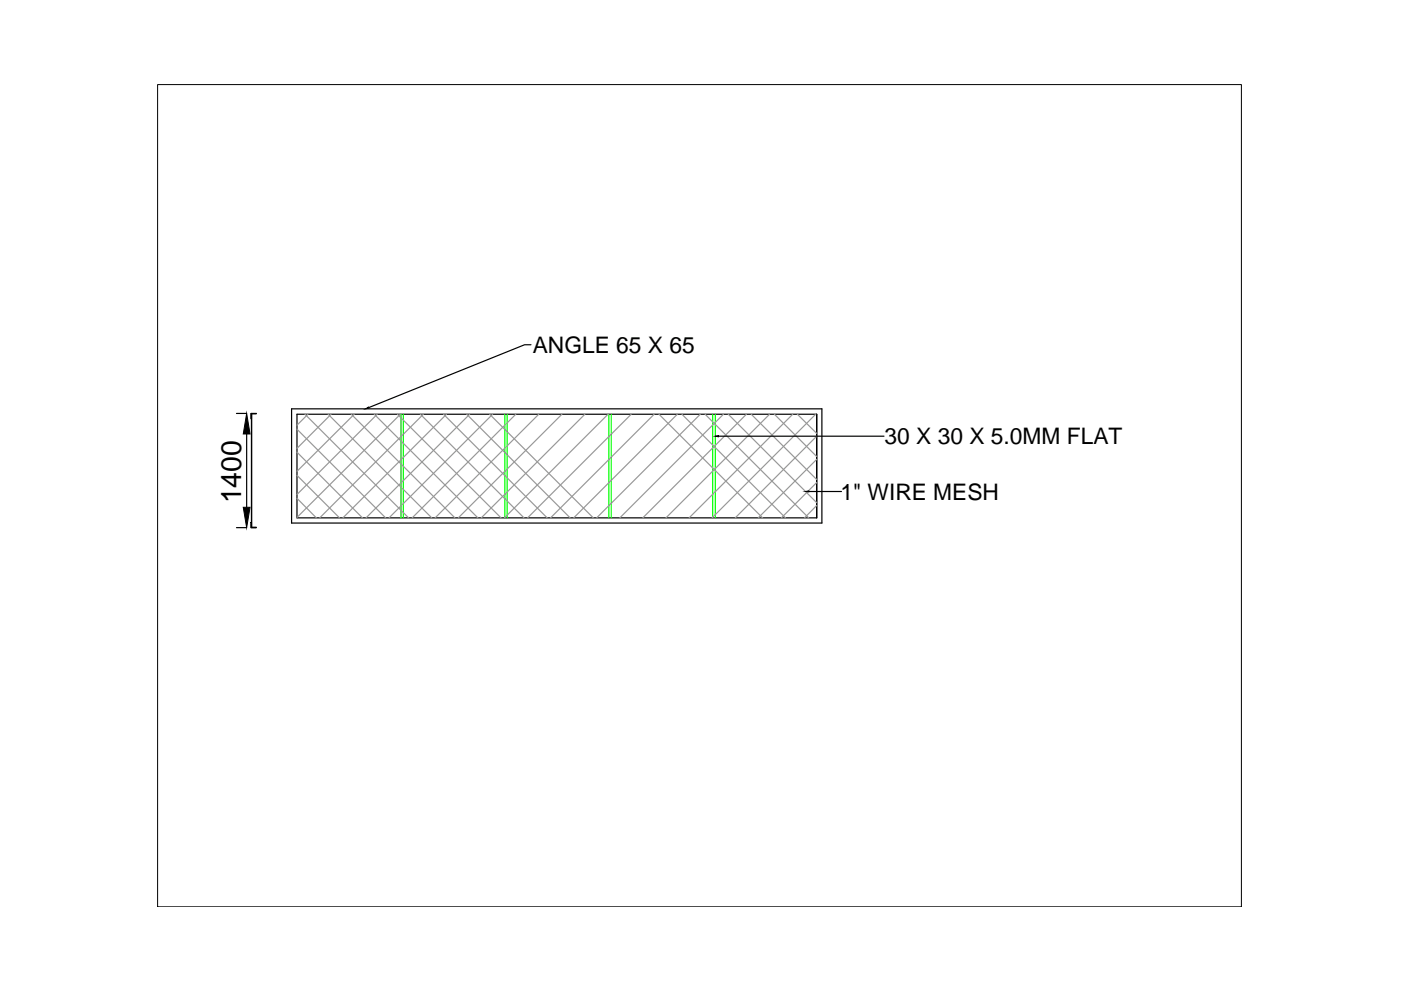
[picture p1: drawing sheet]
<svg xmlns="http://www.w3.org/2000/svg" width="297mm" height="210mm" viewBox="0 0 297 210" stroke-linecap="round" stroke-linejoin="round" font-family="sans-serif">
<!-- layer: 0 -->
<path d="M112.6 73.1h-1.4l-33 13.3M50.1 87.7h2M52.3 92v15.6M53.2 87.7h1.1h-1v1.1zM53.3 87.7v24.1l.1-24.1M61.8 86.7h112.5v24.2h-112.5zM63 87.8h110.2v22h-110.2zM152.3 92.5h35.1M50.1 111.9h2M53.2 110.8l.1 1 1 .1h-1.1zM53.2 111.9h1.1M171.5 104.2h6.9" fill="none" stroke="#000" stroke-width=".25"/>
<path d="M52.3 87.7l.7 4.3h-1.4zM77.5 86.7l.6-.4 .1 .2zM151.7 92.5l.6-.1v.2zM51.6 107.6h1.4l-.7 4.3zM170.8 104.2l.7-.1v.2z" fill="#000" stroke="#000" stroke-width=".21"/>
<path d="M85 87.8v22M85.5 87.8v22M107 87.8v22M107.5 87.8v22M129.1 87.8v22M129.6 87.8v22M151.1 87.8v22M151.7 87.8v22" fill="none" stroke="#0f0" stroke-width=".25"/>
<g fill="none" stroke="#989898" stroke-width=".25">
<path d="M63 95.9l13.8 13.9M63 91l18.8 18.8M64.7 87.8l21.9 22M65.3 87.8l-2.3 2.4M69.6 87.8l21.9 22M70.2 87.8l-7.2 7.3M74.5 87.8l21.9 22M75.1 87.8l-12.1 12.1M79.3 87.8l22 22M80 87.8l-17 17M84.3 87.8l21.9 22M84.9 87.8l-21.9 21.9"/>
<path d="M89.1 87.8l22 22M89.8 87.8l-22 22M94 87.8l22 22M94.7 87.8l-22 22M98.9 87.8l22 22M99.6 87.8l-22 22M103.8 87.8l22 22M104.5 87.8l-22 22M109.4 87.8l-22 22M114.2 87.8l-21.9 22M119.1 87.8l-21.9 22M124 87.8l-22 22"/>
<path d="M128.9 87.8l-22 22M133.8 87.8l-21.9 22M138.7 87.8l-22 22M139.7 87.8l22 22M143.6 87.8l-22 22M144.6 87.8l22 22M148.5 87.8l-22 22M149.5 87.8l22 22M153.4 87.8l-22 22M154.4 87.8l18.8 18.8M158.3 87.8l-22 22M159.3 87.8l13.9 13.9"/>
<path d="M163.2 87.8l-22 22M164.2 87.8l9 9M168.1 87.8l-22 22M169.1 87.8l4.1 4.1M172.9 87.8l-21.9 22M173.2 92.5l-17.3 17.3M173.2 97.4l-12.4 12.4M63 105.6l4.1 4.2M63 100.8l9 9M173.2 102.3l-7.5 7.5M173.2 107.2l-2.6 2.6"/>
</g>
<path d="M33.4 17.9h229.8v174.4h-229.8z" fill="none" stroke="#000" stroke-width=".21"/>
<text font-size="6" x="51.1" y="106.7" transform="rotate(-90 51.1 106.7)">1400</text>
<g font-size="4.8">
<text x="113" y="74.8">ANGLE 65 X 65</text>
<text x="187.6" y="94.2">30 X 30 X 5.0MM FLAT</text>
<text x="178.2" y="105.9">1&quot; WIRE MESH</text>
</g>
</svg>
